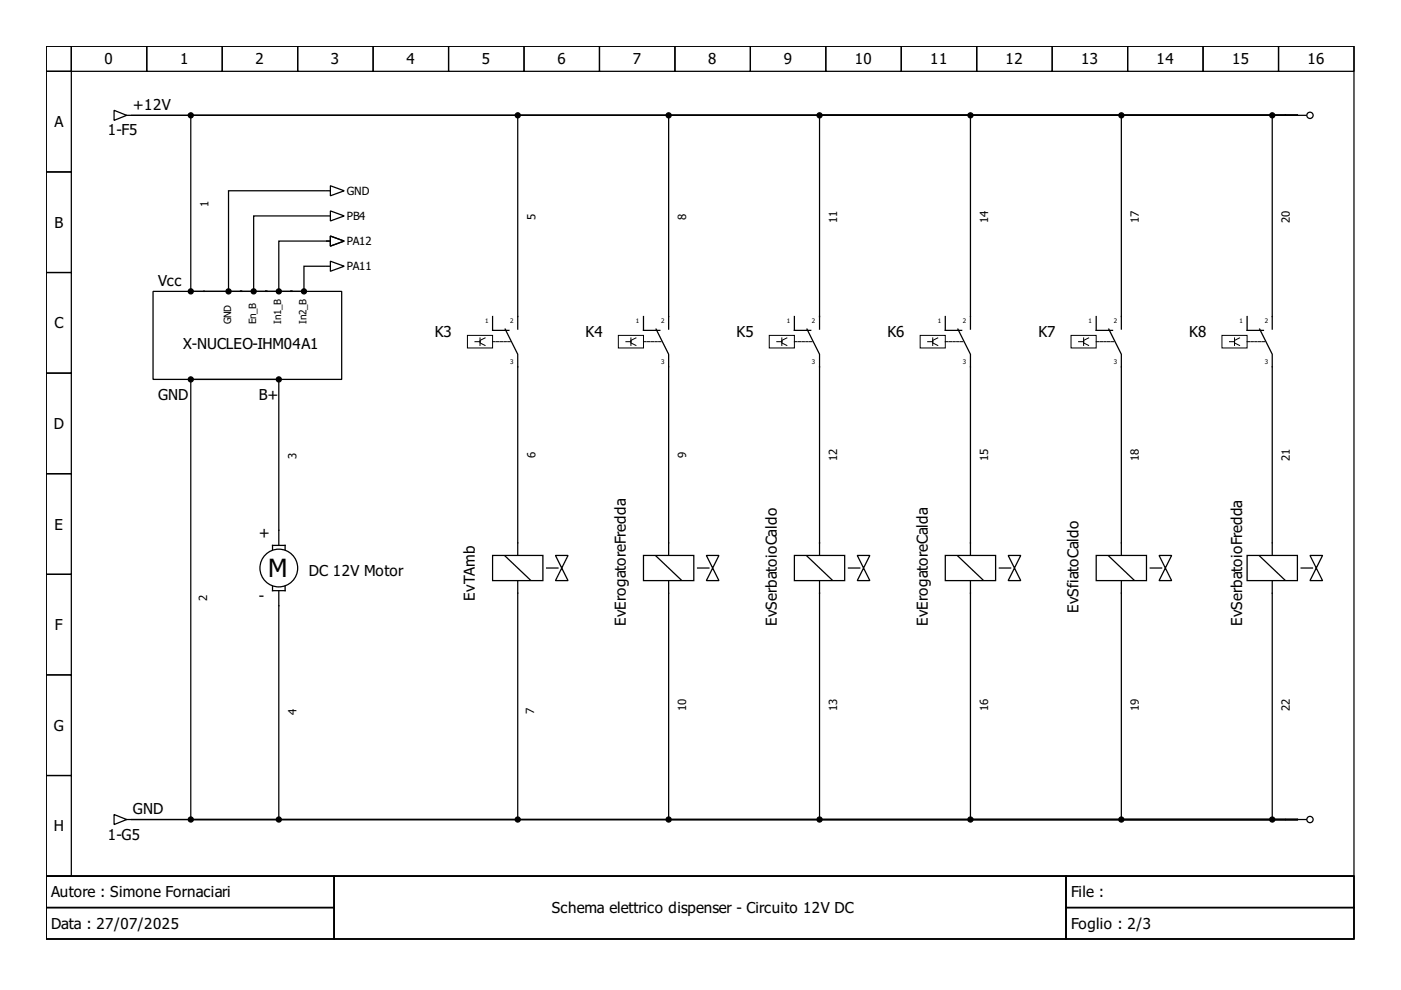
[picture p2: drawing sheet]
<svg xmlns="http://www.w3.org/2000/svg" width="297mm" height="210mm" viewBox="0 0 297 210" stroke-linecap="round" stroke-linejoin="round" font-family="sans-serif">
<g fill="none" stroke="#000" stroke-width=".27">
<path d="M9.8 9.8h277.3v176h-277.3zM9.8 9.8h5.3v5.3h-5.3zM9.8 15.1h5.3v21.4h-5.3zM15.1 9.8h16v5.3h-16zM31.1 9.8h16v5.3h-16zM47.1 9.8h16v5.3h-16zM63.1 9.8h16v5.3h-16zM79.1 9.8h16v5.3h-16zM95.1 9.8h16v5.3h-16zM111.1 9.8h16v5.3h-16zM127.1 9.8h16v5.3h-16zM143.1 9.8h16v5.3h-16z"/>
<path d="M159.1 9.8h16v5.3h-16zM175.1 9.8h16v5.3h-16zM191.1 9.8h16v5.3h-16zM207.1 9.8h16v5.3h-16zM223.1 9.8h16v5.3h-16zM239.1 9.8h16v5.3h-16zM255.1 9.8h16v5.3h-16zM271.1 9.8h16v5.3h-16zM9.8 36.5h5.3v21.3h-5.3zM24.2 23.4l2.7 1.1-2.7 1zM26.9 24.5h.8M70 39.4l3 1.1-3 1z"/>
<path d="M275.1 24.5h1.8M9.8 57.8h5.3v21.3h-5.3zM69.2 45.8h.8M69.2 51.1h.8M69.2 40.5h.8M70 44.7l3 1.1-3 1zM70 50l3 1.1-3 1.1zM9.8 79.1h5.3v21.3h-5.3zM32.5 61.8h39.9v18.6h-39.9zM9.8 100.4h5.3v21.4h-5.3zM173.8 115.1v10.7M9.8 121.8h5.3v21.3h-5.3z"/>
<path d="M9.8 143.1h5.3v21.3h-5.3zM9.8 164.4h5.3v21.4h-5.3zM24.2 172.7l2.7 1.1-2.7 1zM26.9 173.8h.8M275.1 173.8h1.8M9.8 185.8h277.3v13.3h-277.3zM9.8 185.8h61v6.6h-61zM9.8 192.4h61v6.7h-61zM70.8 185.8h155.2v13.3h-155.2zM226 185.8h61.1v6.6h-61.1zM226 192.4h61.1v6.7h-61.1z"/>
<circle cx="277.7" cy="24.5" r=".67"/>
<circle cx="277.7" cy="173.8" r=".67"/>
</g>
<g fill="#000" stroke="#000" stroke-width=".27">
<circle cx="64.4" cy="61.8" r=".53"/>
<circle cx="59.1" cy="80.4" r=".53"/>
<circle cx="269.7" cy="173.8" r=".53"/>
</g>
<path d="M168.4 117.8h10.7v5.3h-10.7z" fill-rule="evenodd" fill="#fff" stroke="#000" stroke-width=".27"/>
<path d="M171.1 117.9l5.3 5.1M181.8 117.8h2.6l-1.3 2.6zM269.7 115.1v10.7M179.9 120.4h2.4M183.1 120.4l1.3 2.7h-2.6z" fill="none" stroke="#000" stroke-width=".27"/>
<g fill="#000" stroke="#000" stroke-width=".27">
<circle cx="40.5" cy="173.8" r=".53"/>
<circle cx="173.8" cy="173.8" r=".53"/>
</g>
<path d="M264.4 117.8h10.7v5.3h-10.7z" fill-rule="evenodd" fill="#fff" stroke="#000" stroke-width=".27"/>
<path d="M205.8 115.1v10.7M267.1 117.9l5.3 5.1M277.7 117.8h2.7l-1.3 2.6zM275.9 120.4h2.4M279.1 120.4l1.3 2.7h-2.7z" fill="none" stroke="#000" stroke-width=".27"/>
<path d="M200.4 117.8h10.7v5.3h-10.7z" fill-rule="evenodd" fill="#fff" stroke="#000" stroke-width=".27"/>
<path d="M203.1 117.9l5.3 5.1M213.8 117.8h2.6l-1.3 2.6zM237.7 115.1v10.7M211.9 120.4h2.4M215.1 120.4l1.3 2.7h-2.6z" fill="none" stroke="#000" stroke-width=".27"/>
<path d="M232.4 117.8h10.7v5.3h-10.7z" fill-rule="evenodd" fill="#fff" stroke="#000" stroke-width=".27"/>
<g fill="none" stroke="#000" stroke-width=".27">
<path d="M136.4 67.1v2.9h3.5M139.1 69.8l2.7 5.3v2.7M141.8 67.1v2.7M264.4 67.1v2.9h3.5M267.1 69.8l2.6 5.3v2.7M269.7 67.1v2.7M57.8 116.6v-1h2.6v1M59.1 112.4v3.2M141.8 115.1v10.7M235.1 117.9l5.3 5.1M245.7 117.8h2.7l-1.3 2.6zM57.8 124.3v.9h2.6v-.9"/>
<path d="M59.1 125.2v3.2M243.9 120.4h2.4M247.1 120.4l1.3 2.7h-2.7z"/>
<circle cx="59.1" cy="120.4" r="4"/>
</g>
<g fill="#000" stroke="#000" stroke-width=".27">
<circle cx="40.5" cy="61.8" r=".53"/>
<circle cx="53.8" cy="61.8" r=".53"/>
<circle cx="59.1" cy="61.8" r=".53"/>
<circle cx="40.5" cy="80.4" r=".53"/>
<circle cx="59.1" cy="173.8" r=".53"/>
<circle cx="141.8" cy="173.8" r=".53"/>
<circle cx="237.7" cy="173.8" r=".53"/>
</g>
<path d="M131.1 71.1h5.3v2.7h-5.3zM132.7 72.4h1.1M133.8 71.6v1.6M134.8 71.6l-1 .6v.5l1 .5M259.1 71.1h5.3v2.7h-5.3zM260.7 72.4h1M261.7 71.6v1.6M262.8 71.6l-1.1 .6v.5l1.1 .5" fill="none" stroke="#000" stroke-width=".21"/>
<path d="M136.4 72.4h4M264.4 72.4h4" fill="none" stroke="#000" stroke-width=".21" stroke-dasharray=".5 .3"/>
<path d="M136.4 117.8h10.7v5.3h-10.7z" fill-rule="evenodd" fill="#fff" stroke="#000" stroke-width=".27"/>
<path d="M104.4 67.1v2.9h3.5M107.1 69.8l2.7 5.3v2.7M109.8 67.1v2.7M232.4 67.1v2.9h3.5M235.1 69.8l2.6 5.3v2.7M237.7 67.1v2.7M109.8 115.1v10.7M139.1 117.9l5.3 5.1M149.8 117.8h2.6l-1.3 2.6zM147.9 120.4h2.4M151.1 120.4l1.3 2.7h-2.6z" fill="none" stroke="#000" stroke-width=".27"/>
<path d="M99.1 71.1h5.3v2.7h-5.3zM100.7 72.4h1.1M101.8 71.6v1.6M102.8 71.6l-1 .6v.5l1 .5M227.1 71.1h5.3v2.7h-5.3zM228.7 72.4h1M229.7 71.6v1.6M230.8 71.6l-1.1 .6v.5l1.1 .5" fill="none" stroke="#000" stroke-width=".21"/>
<path d="M104.4 72.4h4M232.4 72.4h4" fill="none" stroke="#000" stroke-width=".21" stroke-dasharray=".5 .3"/>
<g fill="#000" stroke="#000" stroke-width=".27">
<circle cx="141.8" cy="24.5" r=".53"/>
<circle cx="173.8" cy="24.5" r=".53"/>
<circle cx="205.8" cy="173.8" r=".53"/>
</g>
<path d="M104.4 117.8h10.7v5.3h-10.7z" fill-rule="evenodd" fill="#fff" stroke="#000" stroke-width=".27"/>
<g fill="none" stroke="#000" stroke-width=".27">
<path d="M39.9 24.5h-12h247.2M40.5 25v36.2M109.2 24.5h-68.2h234.1M109.8 25v42.1M141.2 24.5h-30.9h164.8M141.8 25v42.1M173.2 24.5h-30.9h132.8M173.8 25v44.8M174.3 24.5h100.8M174.3 24.5h30.9M174.3 24.5h62.9h-30.9M205.8 25v44.8"/>
<path d="M237.7 25v42.1M269.2 24.5h-30.9h36.8M269.7 25v42.1M270.3 24.5h4.8M69 56.4h-4.6v4.8M69 51.1h-9.9v10.1M69 40.5h-20.6v20.7M69 45.8h-15.2v15.4M69.2 56.4h.8M69.2 51.1h.8M70 55.4l3 1-3 1.1zM70 50l3 1.1-3 1.1z"/>
<path d="M41 61.8h6.9M49 61.8h4.2M54.3 61.8h4.3M59.6 61.8h4.3M109.8 77.8v37.3M141.8 77.8v37.3M168.4 67.1v2.9h3.5M171.1 69.8l2.7 5.3v40M200.4 67.1v2.9h3.5M203.1 69.8l2.7 5.3v40M237.7 77.8v37.3M269.7 77.8v37.3"/>
<path d="M40.5 81v92.2M41 80.4h17.6M59.1 81v31.4M107.1 117.9l5.3 5.1M117.8 117.8h2.6l-1.3 2.6zM59.1 128.4v44.8M109.8 125.8v47.4M115.9 120.4h2.4M119.1 120.4l1.3 2.7h-2.6zM141.8 125.8v47.4M173.8 125.8v47.4M205.8 125.8v47.4"/>
<path d="M237.7 125.8v47.4M269.7 125.8v47.4M39.9 173.8h-12h247.2M41 173.8h234.1M41 173.8h17.6M41 173.8h68.2h-49.6M141.2 173.8h-30.9h164.8M173.2 173.8h-30.9h132.8M205.2 173.8h-30.9h100.8M237.2 173.8h-30.9h68.8M269.2 173.8h-30.9h36.8M270.3 173.8h4.8"/>
</g>
<path d="M163.1 71.1h5.3v2.7h-5.3zM164.7 72.4h1.1M165.8 71.6v1.6M166.8 71.6l-1 .6v.5l1 .5M195.1 71.1h5.3v2.7h-5.3zM196.7 72.4h1.1M197.8 71.6v1.6M198.8 71.6l-1 .6v.5l1 .5" fill="none" stroke="#000" stroke-width=".21"/>
<path d="M168.4 72.4h4M200.4 72.4h4" fill="none" stroke="#000" stroke-width=".21" stroke-dasharray=".5 .3"/>
<g fill="#000" stroke="#000" stroke-width=".27">
<circle cx="40.5" cy="24.5" r=".53"/>
<circle cx="109.8" cy="24.5" r=".53"/>
<circle cx="205.8" cy="24.5" r=".53"/>
<circle cx="237.7" cy="24.5" r=".53"/>
<circle cx="269.7" cy="24.5" r=".53"/>
<circle cx="48.4" cy="61.8" r=".53"/>
<circle cx="109.8" cy="173.8" r=".53"/>
</g>
<text font-size="5.3" x="56.8" y="122.3">M</text>
<g font-size="3.2">
<text x="22.2" y="13.7">0</text>
<text x="38.2" y="13.7">1</text>
<text x="54.2" y="13.7">2</text>
<text x="70.2" y="13.7">3</text>
<text x="86.2" y="13.7">4</text>
<text x="102.2" y="13.7">5</text>
<text x="118.2" y="13.7">6</text>
<text x="134.2" y="13.7">7</text>
<text x="150.2" y="13.7">8</text>
<text x="166.2" y="13.7">9</text>
<text x="181.2" y="13.7">10</text>
<text x="197.2" y="13.7">11</text>
<text x="213.2" y="13.7">12</text>
<text x="229.2" y="13.7">13</text>
<text x="245.2" y="13.7">14</text>
<text x="261.2" y="13.7">15</text>
<text x="277.2" y="13.7">16</text>
<text x="28.2" y="23.4">+12V</text>
<text x="11.5" y="27">A</text>
<text x="22.9" y="28.7">1-F5</text>
<text x="11.5" y="48.3">B</text>
<text x="33.5" y="60.7">Vcc</text>
<text x="11.5" y="69.6">C</text>
<text x="92.2" y="71.4">K3</text>
<text x="124.2" y="71.4">K4</text>
<text x="156.2" y="71.4">K5</text>
<text x="188.2" y="71.4">K6</text>
<text x="220.2" y="71.4">K7</text>
<text x="252.1" y="71.4">K8</text>
<text x="38.9" y="74">X-NUCLEO-IHM04A1</text>
<text x="33.5" y="84.7">GND</text>
<text x="54.8" y="84.7">B+</text>
<text x="11.4" y="91">D</text>
<text x="11.5" y="112.3">E</text>
<text x="54.8" y="114">+</text>
<text x="65.5" y="122">DC 12V Motor</text>
<text x="54.8" y="127.4">-</text>
<text x="100.7" y="127.4" transform="rotate(-90 100.7 127.4)">EvTAmb</text>
<text x="228.7" y="130" transform="rotate(-90 228.7 130)">EvSfiatoCaldo</text>
<text x="11.7" y="133.6">F</text>
<text x="132.7" y="132.7" transform="rotate(-90 132.7 132.7)">EvErogatoreFredda</text>
<text x="164.7" y="132.7" transform="rotate(-90 164.7 132.7)">EvSerbatoioCaldo</text>
<text x="196.7" y="132.7" transform="rotate(-90 196.7 132.7)">EvErogatoreCalda</text>
<text x="263.3" y="132.7" transform="rotate(-90 263.3 132.7)">EvSerbatoioFredda</text>
<text x="11.4" y="155">G</text>
<text x="28.2" y="172.7">GND</text>
<text x="11.4" y="176.3">H</text>
<text x="22.9" y="178">1-G5</text>
<text x="10.9" y="190.3">Autore : Simone Fornaciari</text>
<text x="227.1" y="190.3">File :</text>
<text x="10.9" y="197">Data : 27/07/2025</text>
<text x="117" y="193.6">Schema elettrico dispenser - Circuito 12V DC</text>
<text x="227.1" y="197">Foglio : 2/3</text>
</g>
<g font-size="2.4">
<text x="73.5" y="41.3">GND</text>
<text x="44.2" y="43.8" transform="rotate(-90 44.2 43.8)">1</text>
<text x="73.5" y="46.6">PB4</text>
<text x="113.5" y="46.7" transform="rotate(-90 113.5 46.7)">5</text>
<text x="145.5" y="46.7" transform="rotate(-90 145.5 46.7)">8</text>
<text x="177.5" y="47.4" transform="rotate(-90 177.5 47.4)">11</text>
<text x="209.5" y="47.4" transform="rotate(-90 209.5 47.4)">14</text>
<text x="241.5" y="47.4" transform="rotate(-90 241.5 47.4)">17</text>
<text x="273.5" y="47.4" transform="rotate(-90 273.5 47.4)">20</text>
<text x="73.5" y="51.9">PA12</text>
<text x="73.5" y="57.2">PA11</text>
<text x="62.8" y="97.4" transform="rotate(-90 62.8 97.4)">3</text>
<text x="113.5" y="97.1" transform="rotate(-90 113.5 97.1)">6</text>
<text x="145.5" y="97.1" transform="rotate(-90 145.5 97.1)">9</text>
<text x="177.5" y="97.8" transform="rotate(-90 177.5 97.8)">12</text>
<text x="209.5" y="97.8" transform="rotate(-90 209.5 97.8)">15</text>
<text x="241.5" y="97.8" transform="rotate(-90 241.5 97.8)">18</text>
<text x="273.5" y="97.8" transform="rotate(-90 273.5 97.8)">21</text>
<text x="43.9" y="127.4" transform="rotate(-90 43.9 127.4)">2</text>
<text x="62.8" y="151.5" transform="rotate(-90 62.8 151.5)">4</text>
<text x="113.2" y="151.4" transform="rotate(-90 113.2 151.4)">7</text>
<text x="145.5" y="150.8" transform="rotate(-90 145.5 150.8)">10</text>
<text x="177.5" y="150.8" transform="rotate(-90 177.5 150.8)">13</text>
<text x="209.5" y="150.8" transform="rotate(-90 209.5 150.8)">16</text>
<text x="241.5" y="150.8" transform="rotate(-90 241.5 150.8)">19</text>
<text x="273.5" y="150.8" transform="rotate(-90 273.5 150.8)">22</text>
</g>
<g font-size="2.1">
<text x="49" y="68.7" transform="rotate(-90 49 68.7)">GND</text>
<text x="54.3" y="68.7" transform="rotate(-90 54.3 68.7)">En_B</text>
<text x="59.6" y="68.7" transform="rotate(-90 59.6 68.7)">In1_B</text>
<text x="65" y="68.7" transform="rotate(-90 65 68.7)">In2_B</text>
</g>
<g font-size="1.3">
<text x="102.8" y="68.6">1</text>
<text x="108.2" y="68.6">2</text>
<text x="134.8" y="68.6">1</text>
<text x="140.2" y="68.6">2</text>
<text x="166.8" y="68.6">1</text>
<text x="172.2" y="68.6">2</text>
<text x="198.8" y="68.6">1</text>
<text x="204.2" y="68.6">2</text>
<text x="230.8" y="68.6">1</text>
<text x="236.1" y="68.6">2</text>
<text x="262.8" y="68.6">1</text>
<text x="268.1" y="68.6">2</text>
<text x="108.2" y="77.1">3</text>
<text x="140.2" y="77.1">3</text>
<text x="172.2" y="77.1">3</text>
<text x="204.2" y="77.1">3</text>
<text x="236.1" y="77.1">3</text>
<text x="268.1" y="77.1">3</text>
</g>
</svg>
